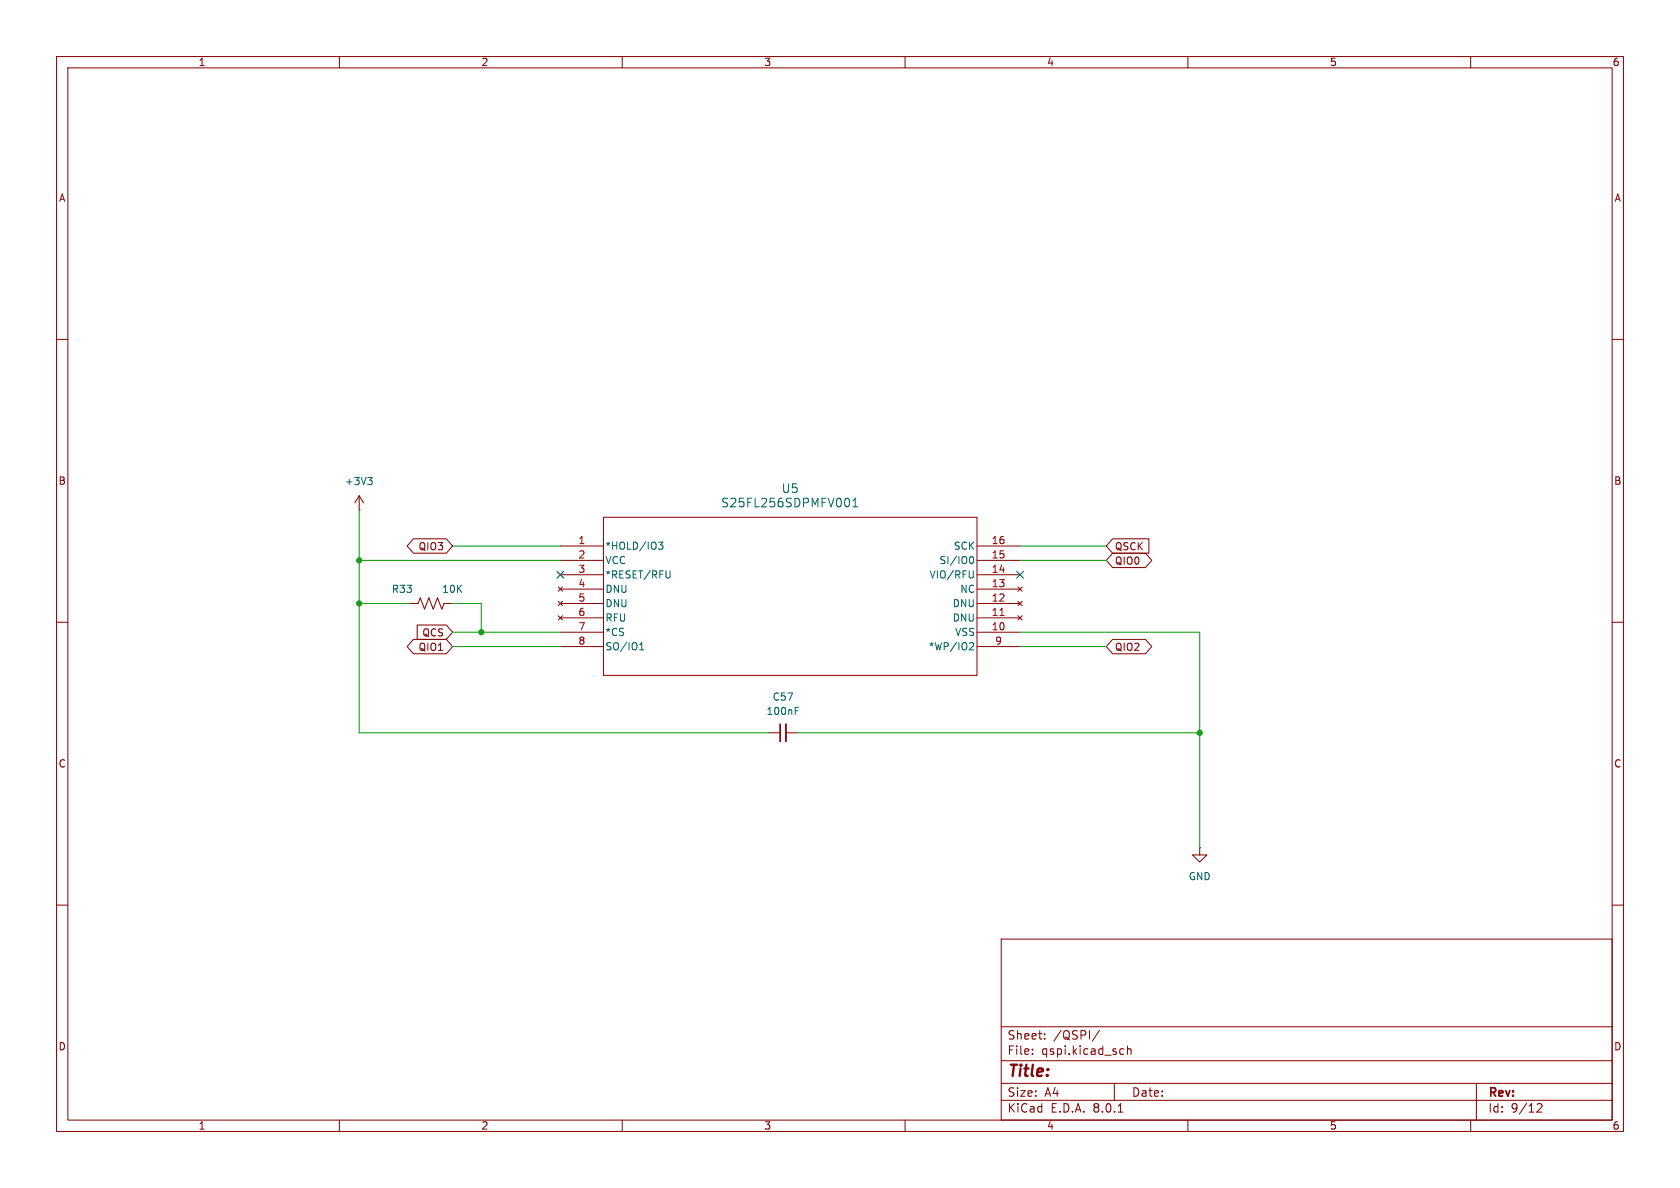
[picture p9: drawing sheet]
(kicad_sch
 (version 20231120)
 (generator "eeschema")
 (generator_version "8.0")
 (paper "A4")
 (lib_symbols
  (symbol "Device:C_Small"
   (pin_numbers hide)
   (pin_names
    (offset 0.254) hide) (exclude_from_sim no) (in_bom yes) (on_board yes)
   (property "Reference" "C" (at 0.254 1.778 0) (effects (font (size 1.27 1.27)) (justify left)))
   (property "Value" "C_Small" (at 0.254 -2.032 0) (effects (font (size 1.27 1.27)) (justify left)))
   (property "Footprint" "" (at 0 0 0) (effects (font (size 1.27 1.27)) (hide yes)))
   (property "Datasheet" "~" (at 0 0 0) (effects (font (size 1.27 1.27)) (hide yes)))
   (property "Description" "Unpolarized capacitor, small symbol" (at 0 0 0) (effects (font (size 1.27 1.27)) (hide yes)))
   (symbol "C_Small_0_1"
    (polyline (pts (xy -1.524 -0.508) (xy 1.524 -0.508)) (stroke (width 0.3302) (type default)) (fill (type none)))
    (polyline (pts (xy -1.524 0.508) (xy 1.524 0.508)) (stroke (width 0.3048) (type default)) (fill (type none))))
   (symbol "C_Small_1_1"
    (pin passive line (at 0 2.54 270) (length 2.032) (name "~" (effects (font (size 1.27 1.27)))) (number "1" (effects (font (size 1.27 1.27)))))
    (pin passive line (at 0 -2.54 90) (length 2.032) (name "~" (effects (font (size 1.27 1.27)))) (number "2" (effects (font (size 1.27 1.27)))))))
  (symbol "Device:R_US"
   (pin_numbers hide)
   (pin_names
    (offset 0)) (exclude_from_sim no) (in_bom yes) (on_board yes)
   (property "Reference" "R" (at 2.54 0 90) (effects (font (size 1.27 1.27))))
   (property "Value" "R_US" (at -2.54 0 90) (effects (font (size 1.27 1.27))))
   (property "Footprint" "" (at 1.016 -0.254 90) (effects (font (size 1.27 1.27)) (hide yes)))
   (property "Datasheet" "~" (at 0 0 0) (effects (font (size 1.27 1.27)) (hide yes)))
   (property "Description" "Resistor, US symbol" (at 0 0 0) (effects (font (size 1.27 1.27)) (hide yes)))
   (symbol "R_US_0_1"
    (polyline (pts (xy 0 -2.286) (xy 0 -2.54)) (stroke (width 0) (type default)) (fill (type none)))
    (polyline (pts (xy 0 2.286) (xy 0 2.54)) (stroke (width 0) (type default)) (fill (type none)))
    (polyline (pts (xy 0 -0.762) (xy 1.016 -1.143) (xy 0 -1.524) (xy -1.016 -1.905) (xy 0 -2.286)) (stroke (width 0) (type default)) (fill (type none)))
    (polyline (pts (xy 0 0.762) (xy 1.016 0.381) (xy 0 0) (xy -1.016 -0.381) (xy 0 -0.762)) (stroke (width 0) (type default)) (fill (type none)))
    (polyline (pts (xy 0 2.286) (xy 1.016 1.905) (xy 0 1.524) (xy -1.016 1.143) (xy 0 0.762)) (stroke (width 0) (type default)) (fill (type none))))
   (symbol "R_US_1_1"
    (pin passive line (at 0 3.81 270) (length 1.27) (name "~" (effects (font (size 1.27 1.27)))) (number "1" (effects (font (size 1.27 1.27)))))
    (pin passive line (at 0 -3.81 90) (length 1.27) (name "~" (effects (font (size 1.27 1.27)))) (number "2" (effects (font (size 1.27 1.27)))))))
  (symbol "GhazanCustom:S25FL256SAGMFI013"
   (pin_names
    (offset 0.254)) (exclude_from_sim no) (in_bom yes) (on_board yes)
   (property "Reference" "U" (at 40.64 10.16 0) (effects (font (size 1.524 1.524))))
   (property "Value" "S25FL256SAGMFI013" (at 40.64 7.62 0) (effects (font (size 1.524 1.524))))
   (property "Footprint" "GhazanCustom:SO3016_SPA" (at 0 0 0) (effects (font (size 1.27 1.27)
    (italic yes)) (hide yes)))
   (property "Datasheet" "S25FL256SAGMFI013" (at 0 0 0) (effects (font (size 1.27 1.27)
    (italic yes)) (hide yes)))
   (property "Description" "" (at 0 0 0) (effects (font (size 1.27 1.27)) (hide yes)))
   (symbol "S25FL256SAGMFI013_0_1"
    (polyline (pts (xy 7.62 -22.86) (xy 73.66 -22.86)) (stroke (width 0.127) (type default)) (fill (type none)))
    (polyline (pts (xy 7.62 5.08) (xy 7.62 -22.86)) (stroke (width 0.127) (type default)) (fill (type none)))
    (polyline (pts (xy 73.66 -22.86) (xy 73.66 5.08)) (stroke (width 0.127) (type default)) (fill (type none)))
    (polyline (pts (xy 73.66 5.08) (xy 7.62 5.08)) (stroke (width 0.127) (type default)) (fill (type none)))
    (pin bidirectional line (at 0 0 0) (length 7.62) (name "*HOLD/IO3" (effects (font (size 1.27 1.27)))) (number "1" (effects (font (size 1.27 1.27)))))
    (pin power_in line (at 81.28 -15.24 180) (length 7.62) (name "VSS" (effects (font (size 1.27 1.27)))) (number "10" (effects (font (size 1.27 1.27)))))
    (pin no_connect line (at 81.28 -12.7 180) (length 7.62) (name "DNU" (effects (font (size 1.27 1.27)))) (number "11" (effects (font (size 1.27 1.27)))))
    (pin no_connect line (at 81.28 -10.16 180) (length 7.62) (name "DNU" (effects (font (size 1.27 1.27)))) (number "12" (effects (font (size 1.27 1.27)))))
    (pin no_connect line (at 81.28 -7.62 180) (length 7.62) (name "NC" (effects (font (size 1.27 1.27)))) (number "13" (effects (font (size 1.27 1.27)))))
    (pin bidirectional line (at 81.28 -5.08 180) (length 7.62) (name "VIO/RFU" (effects (font (size 1.27 1.27)))) (number "14" (effects (font (size 1.27 1.27)))))
    (pin bidirectional line (at 81.28 -2.54 180) (length 7.62) (name "SI/IO0" (effects (font (size 1.27 1.27)))) (number "15" (effects (font (size 1.27 1.27)))))
    (pin input line (at 81.28 0 180) (length 7.62) (name "SCK" (effects (font (size 1.27 1.27)))) (number "16" (effects (font (size 1.27 1.27)))))
    (pin power_in line (at 0 -2.54 0) (length 7.62) (name "VCC" (effects (font (size 1.27 1.27)))) (number "2" (effects (font (size 1.27 1.27)))))
    (pin bidirectional line (at 0 -5.08 0) (length 7.62) (name "*RESET/RFU" (effects (font (size 1.27 1.27)))) (number "3" (effects (font (size 1.27 1.27)))))
    (pin no_connect line (at 0 -7.62 0) (length 7.62) (name "DNU" (effects (font (size 1.27 1.27)))) (number "4" (effects (font (size 1.27 1.27)))))
    (pin no_connect line (at 0 -10.16 0) (length 7.62) (name "DNU" (effects (font (size 1.27 1.27)))) (number "5" (effects (font (size 1.27 1.27)))))
    (pin no_connect line (at 0 -12.7 0) (length 7.62) (name "RFU" (effects (font (size 1.27 1.27)))) (number "6" (effects (font (size 1.27 1.27)))))
    (pin input line (at 0 -15.24 0) (length 7.62) (name "*CS" (effects (font (size 1.27 1.27)))) (number "7" (effects (font (size 1.27 1.27)))))
    (pin bidirectional line (at 0 -17.78 0) (length 7.62) (name "SO/IO1" (effects (font (size 1.27 1.27)))) (number "8" (effects (font (size 1.27 1.27)))))
    (pin bidirectional line (at 81.28 -17.78 180) (length 7.62) (name "*WP/IO2" (effects (font (size 1.27 1.27)))) (number "9" (effects (font (size 1.27 1.27)))))))
  (symbol "power:+3V3"
   (power)
   (pin_numbers hide)
   (pin_names
    (offset 0) hide) (exclude_from_sim no) (in_bom yes) (on_board yes)
   (property "Reference" "#PWR" (at 0 -3.81 0) (effects (font (size 1.27 1.27)) (hide yes)))
   (property "Value" "+3V3" (at 0 3.556 0) (effects (font (size 1.27 1.27))))
   (property "Footprint" "" (at 0 0 0) (effects (font (size 1.27 1.27)) (hide yes)))
   (property "Datasheet" "" (at 0 0 0) (effects (font (size 1.27 1.27)) (hide yes)))
   (property "Description" "Power symbol creates a global label with name \"+3V3\"" (at 0 0 0) (effects (font (size 1.27 1.27)) (hide yes)))
   (symbol "+3V3_0_1"
    (polyline (pts (xy -0.762 1.27) (xy 0 2.54)) (stroke (width 0) (type default)) (fill (type none)))
    (polyline (pts (xy 0 0) (xy 0 2.54)) (stroke (width 0) (type default)) (fill (type none)))
    (polyline (pts (xy 0 2.54) (xy 0.762 1.27)) (stroke (width 0) (type default)) (fill (type none))))
   (symbol "+3V3_1_1"
    (pin power_in line (at 0 0 90) (length 0) (name "~" (effects (font (size 1.27 1.27)))) (number "1" (effects (font (size 1.27 1.27)))))))
  (symbol "power:GND"
   (power)
   (pin_numbers hide)
   (pin_names
    (offset 0) hide) (exclude_from_sim no) (in_bom yes) (on_board yes)
   (property "Reference" "#PWR" (at 0 -6.35 0) (effects (font (size 1.27 1.27)) (hide yes)))
   (property "Value" "GND" (at 0 -3.81 0) (effects (font (size 1.27 1.27))))
   (property "Footprint" "" (at 0 0 0) (effects (font (size 1.27 1.27)) (hide yes)))
   (property "Datasheet" "" (at 0 0 0) (effects (font (size 1.27 1.27)) (hide yes)))
   (property "Description" "Power symbol creates a global label with name \"GND\" , ground" (at 0 0 0) (effects (font (size 1.27 1.27)) (hide yes)))
   (symbol "GND_0_1"
    (polyline (pts (xy 0 0) (xy 0 -1.27) (xy 1.27 -1.27) (xy 0 -2.54) (xy -1.27 -1.27) (xy 0 -1.27)) (stroke (width 0) (type default)) (fill (type none))))
   (symbol "GND_1_1"
    (pin power_in line (at 0 0 270) (length 0) (name "~" (effects (font (size 1.27 1.27)))) (number "1" (effects (font (size 1.27 1.27))))))))
 (junction
  (at 212.09 129.54)
  (diameter 0)
  (color 0 0 0 0))
 (junction
  (at 85.09 111.76)
  (diameter 0)
  (color 0 0 0 0))
 (junction
  (at 63.5 106.68)
  (diameter 0)
  (color 0 0 0 0))
 (junction
  (at 63.5 99.06)
  (diameter 0)
  (color 0 0 0 0))
 (no_connect
  (at 180.34 101.6))
 (no_connect
  (at 99.06 101.6))
 (wire
  (pts (xy 212.09 111.76) (xy 212.09 129.54))
  (stroke (width 0) (type default)))
 (wire
  (pts (xy 140.97 129.54) (xy 212.09 129.54))
  (stroke (width 0) (type default)))
 (wire
  (pts (xy 85.09 106.68) (xy 85.09 111.76))
  (stroke (width 0) (type default)))
 (wire
  (pts (xy 99.06 99.06) (xy 63.5 99.06))
  (stroke (width 0) (type default)))
 (wire
  (pts (xy 80.01 111.76) (xy 85.09 111.76))
  (stroke (width 0) (type default)))
 (wire
  (pts (xy 180.34 99.06) (xy 195.58 99.06))
  (stroke (width 0) (type default)))
 (wire
  (pts (xy 63.5 129.54) (xy 63.5 106.68))
  (stroke (width 0) (type default)))
 (wire
  (pts (xy 63.5 106.68) (xy 63.5 99.06))
  (stroke (width 0) (type default)))
 (wire
  (pts (xy 85.09 111.76) (xy 99.06 111.76))
  (stroke (width 0) (type default)))
 (wire
  (pts (xy 135.89 129.54) (xy 63.5 129.54))
  (stroke (width 0) (type default)))
 (wire
  (pts (xy 180.34 111.76) (xy 212.09 111.76))
  (stroke (width 0) (type default)))
 (wire
  (pts (xy 63.5 106.68) (xy 72.39 106.68))
  (stroke (width 0) (type default)))
 (wire
  (pts (xy 80.01 96.52) (xy 99.06 96.52))
  (stroke (width 0) (type default)))
 (wire
  (pts (xy 80.01 114.3) (xy 99.06 114.3))
  (stroke (width 0) (type default)))
 (wire
  (pts (xy 180.34 96.52) (xy 195.58 96.52))
  (stroke (width 0) (type default)))
 (wire
  (pts (xy 212.09 129.54) (xy 212.09 149.86))
  (stroke (width 0) (type default)))
 (wire
  (pts (xy 63.5 99.06) (xy 63.5 90.17))
  (stroke (width 0) (type default)))
 (wire
  (pts (xy 80.01 106.68) (xy 85.09 106.68))
  (stroke (width 0) (type default)))
 (wire
  (pts (xy 180.34 114.3) (xy 195.58 114.3))
  (stroke (width 0) (type default)))
 (global_label "QCS"
  (shape input)
  (at 80.01 111.76 180)
  (fields_autoplaced yes)
  (effects (font (size 1.27 1.27)) (justify right))
  (property "Intersheetrefs" "${INTERSHEET_REFS}" (at 73.2148 111.76 0) (effects (font (size 1.27 1.27)) (justify right) (hide yes))))
 (global_label "QIO3"
  (shape bidirectional)
  (at 80.01 96.52 180)
  (fields_autoplaced yes)
  (effects (font (size 1.27 1.27)) (justify right))
  (property "Intersheetrefs" "${INTERSHEET_REFS}" (at 71.4382 96.52 0) (effects (font (size 1.27 1.27)) (justify right) (hide yes))))
 (global_label "QIO0"
  (shape bidirectional)
  (at 195.58 99.06 0)
  (fields_autoplaced yes)
  (effects (font (size 1.27 1.27)) (justify left))
  (property "Intersheetrefs" "${INTERSHEET_REFS}" (at 204.1518 99.06 0) (effects (font (size 1.27 1.27)) (justify left) (hide yes))))
 (global_label "QSCK"
  (shape input)
  (at 195.58 96.52 0)
  (fields_autoplaced yes)
  (effects (font (size 1.27 1.27)) (justify left))
  (property "Intersheetrefs" "${INTERSHEET_REFS}" (at 203.6452 96.52 0) (effects (font (size 1.27 1.27)) (justify left) (hide yes))))
 (global_label "QIO2"
  (shape bidirectional)
  (at 195.58 114.3 0)
  (fields_autoplaced yes)
  (effects (font (size 1.27 1.27)) (justify left))
  (property "Intersheetrefs" "${INTERSHEET_REFS}" (at 204.1518 114.3 0) (effects (font (size 1.27 1.27)) (justify left) (hide yes))))
 (global_label "QIO1"
  (shape bidirectional)
  (at 80.01 114.3 180)
  (fields_autoplaced yes)
  (effects (font (size 1.27 1.27)) (justify right))
  (property "Intersheetrefs" "${INTERSHEET_REFS}" (at 71.4382 114.3 0) (effects (font (size 1.27 1.27)) (justify right) (hide yes))))
 (symbol
  (lib_id "Device:C_Small")
  (at 138.43 129.54 90)
  (unit 1)
  (exclude_from_sim no)
  (in_bom yes)
  (on_board yes)
  (dnp no)
  (fields_autoplaced yes)
  (property "Reference" "C57" (at 138.4363 123.19 90) (effects (font (size 1.27 1.27))))
  (property "Value" "100nF" (at 138.4363 125.73 90) (effects (font (size 1.27 1.27))))
  (property "Footprint" "Capacitor_SMD:C_0805_2012Metric" (at 138.43 129.54 0) (effects (font (size 1.27 1.27)) (hide yes)))
  (property "Datasheet" "~" (at 138.43 129.54 0) (effects (font (size 1.27 1.27)) (hide yes)))
  (property "Description" "Unpolarized capacitor, small symbol" (at 138.43 129.54 0) (effects (font (size 1.27 1.27)) (hide yes)))
  (pin "2")
  (pin "1"))
 (symbol
  (lib_id "GhazanCustom:S25FL256SAGMFI013")
  (at 99.06 96.52 0)
  (unit 1)
  (exclude_from_sim no)
  (in_bom yes)
  (on_board yes)
  (dnp no)
  (fields_autoplaced yes)
  (property "Reference" "U5" (at 139.7 86.36 0) (effects (font (size 1.524 1.524))))
  (property "Value" "S25FL256SDPMFV001" (at 139.7 88.9 0) (effects (font (size 1.524 1.524))))
  (property "Footprint" "GhazanCustom:SO3016_SPA" (at 99.06 96.52 0) (effects (font (size 1.27 1.27)
    (italic yes)) (hide yes)))
  (property "Datasheet" "S25FL256SDPMFV001" (at 99.06 96.52 0) (effects (font (size 1.27 1.27)
    (italic yes)) (hide yes)))
  (property "Description" "" (at 99.06 96.52 0) (effects (font (size 1.27 1.27)) (hide yes)))
  (pin "13")
  (pin "14")
  (pin "11")
  (pin "16")
  (pin "2")
  (pin "3")
  (pin "4")
  (pin "5")
  (pin "6")
  (pin "7")
  (pin "8")
  (pin "9")
  (pin "15")
  (pin "12")
  (pin "10")
  (pin "1"))
 (symbol
  (lib_id "power:+3V3")
  (at 63.5 90.17 0)
  (unit 1)
  (exclude_from_sim no)
  (in_bom yes)
  (on_board yes)
  (dnp no)
  (fields_autoplaced yes)
  (property "Reference" "#PWR057" (at 63.5 93.98 0) (effects (font (size 1.27 1.27)) (hide yes)))
  (property "Value" "+3V3" (at 63.5 85.09 0) (effects (font (size 1.27 1.27))))
  (property "Footprint" "" (at 63.5 90.17 0) (effects (font (size 1.27 1.27)) (hide yes)))
  (property "Datasheet" "" (at 63.5 90.17 0) (effects (font (size 1.27 1.27)) (hide yes)))
  (property "Description" "Power symbol creates a global label with name \"+3V3\"" (at 63.5 90.17 0) (effects (font (size 1.27 1.27)) (hide yes)))
  (pin "1"))
 (symbol
  (lib_id "power:GND")
  (at 212.09 149.86 0)
  (unit 1)
  (exclude_from_sim no)
  (in_bom yes)
  (on_board yes)
  (dnp no)
  (fields_autoplaced yes)
  (property "Reference" "#PWR058" (at 212.09 156.21 0) (effects (font (size 1.27 1.27)) (hide yes)))
  (property "Value" "GND" (at 212.09 154.94 0) (effects (font (size 1.27 1.27))))
  (property "Footprint" "" (at 212.09 149.86 0) (effects (font (size 1.27 1.27)) (hide yes)))
  (property "Datasheet" "" (at 212.09 149.86 0) (effects (font (size 1.27 1.27)) (hide yes)))
  (property "Description" "Power symbol creates a global label with name \"GND\" , ground" (at 212.09 149.86 0) (effects (font (size 1.27 1.27)) (hide yes)))
  (pin "1"))
 (symbol
  (lib_id "Device:R_US")
  (at 76.2 106.68 90)
  (unit 1)
  (exclude_from_sim no)
  (in_bom yes)
  (on_board yes)
  (dnp no)
  (property "Reference" "R33" (at 71.12 104.14 90) (effects (font (size 1.27 1.27))))
  (property "Value" "10K" (at 80.01 104.14 90) (effects (font (size 1.27 1.27))))
  (property "Footprint" "Resistor_SMD:R_0805_2012Metric" (at 76.454 105.664 90) (effects (font (size 1.27 1.27)) (hide yes)))
  (property "Datasheet" "~" (at 76.2 106.68 0) (effects (font (size 1.27 1.27)) (hide yes)))
  (property "Description" "Resistor, US symbol" (at 76.2 106.68 0) (effects (font (size 1.27 1.27)) (hide yes)))
  (pin "2")
  (pin "1")))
